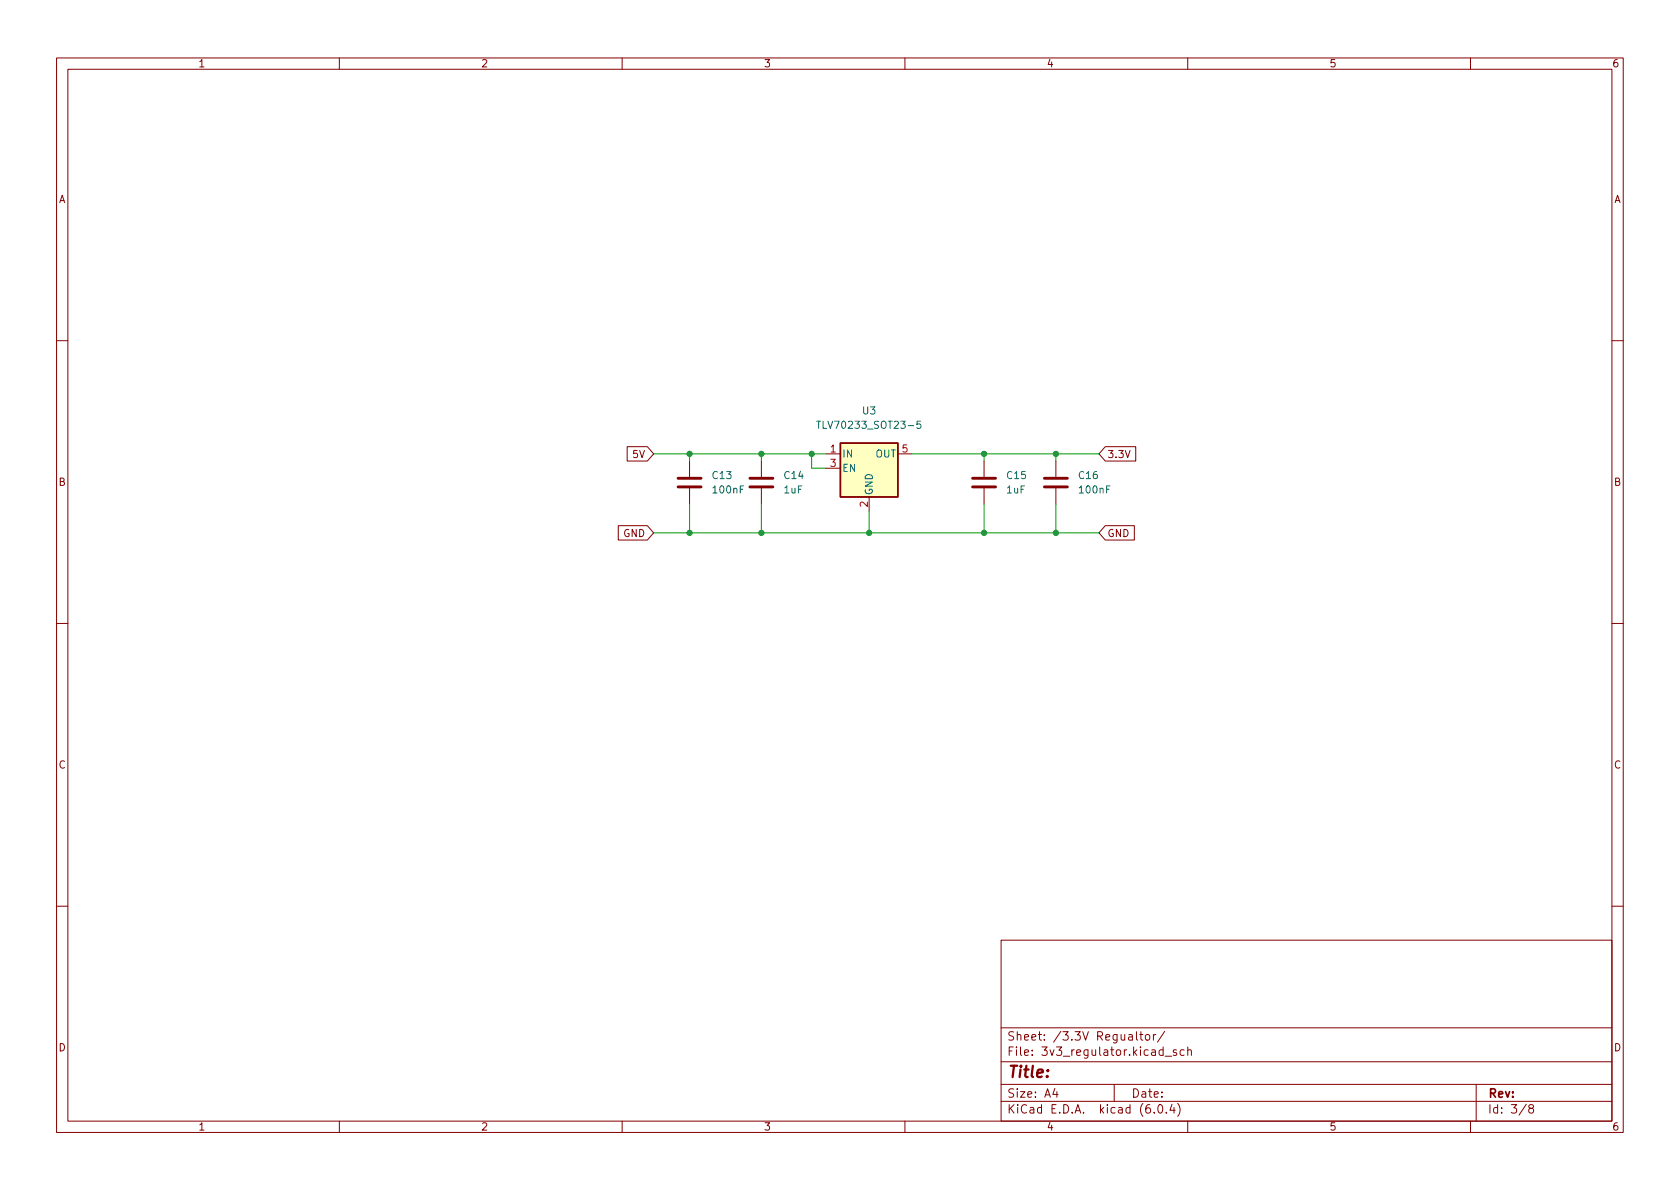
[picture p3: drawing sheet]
<svg xmlns="http://www.w3.org/2000/svg" width="297mm" height="210mm" viewBox="0 0 297 210" stroke-linecap="round" stroke-linejoin="round" font-family="sans-serif">
<g fill="none" stroke="#840000" stroke-width=".18">
<path d="M10 10.2h277v190.1h-277zM12 12.2h273v186.1h-273zM60 10.2v2M110 10.2v2M160 10.2v2M210 10.2v2M260 10.2v2M10 60.2h2M110.9 79h3.6l1.1 1.3-1.1 1.2h-3.6zM195.4 79h5.4v2.5h-5.4l-1.1-1.2zM285 60.2h2M109.3 93h5.2l1.1 1.2-1.1 1.3h-5.2z"/>
<path d="M121.9 81.5v2.8M121.9 86.4v2.7M134.6 81.5v2.8M134.6 86.4v2.7M146 80.3h2.6M146 82.8h2.6M153.7 87.9v2.5M158.7 80.3h2.6M174 81.5v2.8M174 86.4v2.7M186.7 81.5v2.8M186.7 86.4v2.7"/>
<path d="M195.4 93h5.2v2.5h-5.2l-1.1-1.3zM10 110.2h2M285 110.2h2M10 160.2h2M177 166.3h108v32h-108zM285 160.2h2M60 198.3v2M110 198.3v2M160 198.3v2M177 194.8h108M177 191.8h108M177 187.8h108"/>
<path d="M177 181.8h108M186.5 192.5l-.4 1h1M186.9 193v1M197 191.8v3M200.9 182.4v1.3l.2 .2M201.5 182.9h.6M201.7 182.4v1.3l.4 .2M202.6 183.1l.2-.2 .4 .2 .1 .5-.2 .3h-.3l-.2-.1zM203.9 182.9v1M204.1 196.7v.1M204.4 182.9l-.3 .1-.2 .2M204.9 195.4l.2-.1a.81 .81 0 0 1 .6 .7 .81 .81 0 0 1-.3 .8h-.2a.81 .81 0 0 1-.6-.6 .81 .81 0 0 1 .3-.8z"/>
<path d="M205.9 182.4l-1.3 1.9M206 186.8h1.1M206.2 196.7v.1M207.2 195.3l-.3 1h.9M207.6 195.8v1M208 185.7l-.4-.1-.2 .2 .1 .3 .5 .1v.4h-.6M208.2 195.1a1.72 1.72 0 0 1 0 2.3M209.4 185.7l-.5-.1-.3 .3v.4l.2 .3h.6M210 198.3v2M210 185.8l.2-.2 .4 .1v.9M210 185.1v1.5M260 198.3v2"/>
<path d="M261 191.8v6.5M269.9 195.3l-1.3 1.9M270.6 196l-.3-.3 .1-.2 .2-.2 .4 .1 .2 .2-.1 .2-.7 .2-.1 .3v.2l.3 .3h.4l.2-.3-.1-.4-.2-.1"/>
</g>
<path d="M119.9 86.1h4.1M119.9 84.6h4.1M132.6 86.1h4.1M132.6 84.6h4.1M172 86.1h4M172 84.6h4M184.7 86.1h4M184.7 84.6h4" fill="none" stroke="#840000" stroke-width=".51"/>
<path d="M148.6 78.4h10.1v9.5h-10.1z" fill="#ffffc2" stroke="#ffffc2" stroke-width=".18"/>
<path d="M148.6 78.4h10.1v9.5h-10.1z" fill="none" stroke="#840000" stroke-width=".25"/>
<path d="M144.4 74.5h.7M144.7 74.5v1.3M162.8 74.5h-.6l-.1 .6 .2-.1h.4l.1 .2v.4l-.2 .2-.5-.2" fill="none" stroke="#006464" stroke-width=".18"/>
<g fill="none" stroke="#009600" stroke-width=".18">
<path d="M115.6 80.3h30.4M115.6 94.2h78.7M121.9 80.3v1.2M121.9 89.1v5.1M134.6 80.3v1.2M134.6 89.1v5.1M143.5 80.3v2.5h2.5M153.7 90.4v3.8M161.3 80.3h33M174 80.3v1.2M174 89.1v5.1M186.7 80.3v1.2"/>
<path d="M186.7 89.1v5.1"/>
</g>
<g fill="#009600" stroke="#009600" stroke-width=".18">
<circle cx="143.5" cy="80.3" r=".46"/>
<circle cx="134.6" cy="80.3" r=".46"/>
<circle cx="174" cy="94.2" r=".46"/>
<circle cx="153.7" cy="94.2" r=".46"/>
<circle cx="174" cy="80.3" r=".46"/>
<circle cx="121.9" cy="94.2" r=".46"/>
<circle cx="134.6" cy="94.2" r=".46"/>
<circle cx="186.7" cy="94.2" r=".46"/>
<circle cx="186.7" cy="80.3" r=".46"/>
<circle cx="121.9" cy="80.3" r=".46"/>
</g>
<text font-size="2.8" fill="#840000" x="178" y="190.6">Title:</text>
<g font-size="2.1" fill="#840000">
<text x="178" y="184">Sheet: /3.3V Regualtor/</text>
<text x="178" y="186.7">File: 3v3_regulator.kicad_sch</text>
<text x="178" y="196.9">KiCad E.D.A. kicad (6.0.4)</text>
<text x="178" y="194.1">Size: A4</text>
<text x="200" y="194.1">Date:</text>
<text x="263" y="194.1">Rev:</text>
<text x="263" y="196.9">Id: 3/8</text>
</g>
<g font-size="1.8" fill="#840000">
<text x="35" y="11.9">1</text>
<text x="85" y="11.9">2</text>
<text x="135" y="11.9">3</text>
<text x="185" y="11.9">4</text>
<text x="235" y="11.9">5</text>
<text x="285" y="11.9">6</text>
<text x="10.3" y="35.9">A</text>
<text x="285.3" y="35.9">A</text>
<text x="112" y="81">5V</text>
<text x="195.7" y="81">3.3V</text>
<text x="10.3" y="85.9">B</text>
<text x="285.3" y="85.9">B</text>
<text x="110.2" y="95">GND</text>
<text x="195.7" y="95">GND</text>
<text x="10.3" y="135.9">C</text>
<text x="285.3" y="135.9">C</text>
<text x="10.3" y="185.9">D</text>
<text x="285.3" y="185.9">D</text>
<text x="35" y="199.9">1</text>
<text x="85" y="199.9">2</text>
<text x="135" y="199.9">3</text>
<text x="185" y="199.9">4</text>
<text x="235" y="199.9">5</text>
<text x="285" y="199.9">6</text>
</g>
<g font-size="1.8" fill="#006464">
<text x="145.5" y="75.8">TLV70233_SOT23-5</text>
<text x="152.5" y="73.3">U3</text>
<text x="148.8" y="80.9">IN</text>
<text x="148.8" y="83.4">EN</text>
<text x="154.8" y="80.9">OUT</text>
<text x="126" y="84.7">C13</text>
<text x="126.2" y="87.2">100nF</text>
<text x="138.7" y="87.2">1uF</text>
<text x="138.7" y="84.7">C14</text>
<text x="154.3" y="87.6" transform="rotate(-90 154.3 87.6)">GND</text>
<text x="178" y="87.2">1uF</text>
<text x="178.1" y="84.7">C15</text>
<text x="190.8" y="84.7">C16</text>
<text x="191" y="87.2">100nF</text>
</g>
<g font-size="1.8" fill="#a90000">
<text x="146.8" y="80">1</text>
<text x="146.8" y="82.5">3</text>
<text x="159.5" y="80">5</text>
<text x="153.4" y="89.6" transform="rotate(-90 153.4 89.6)">2</text>
</g>
</svg>
